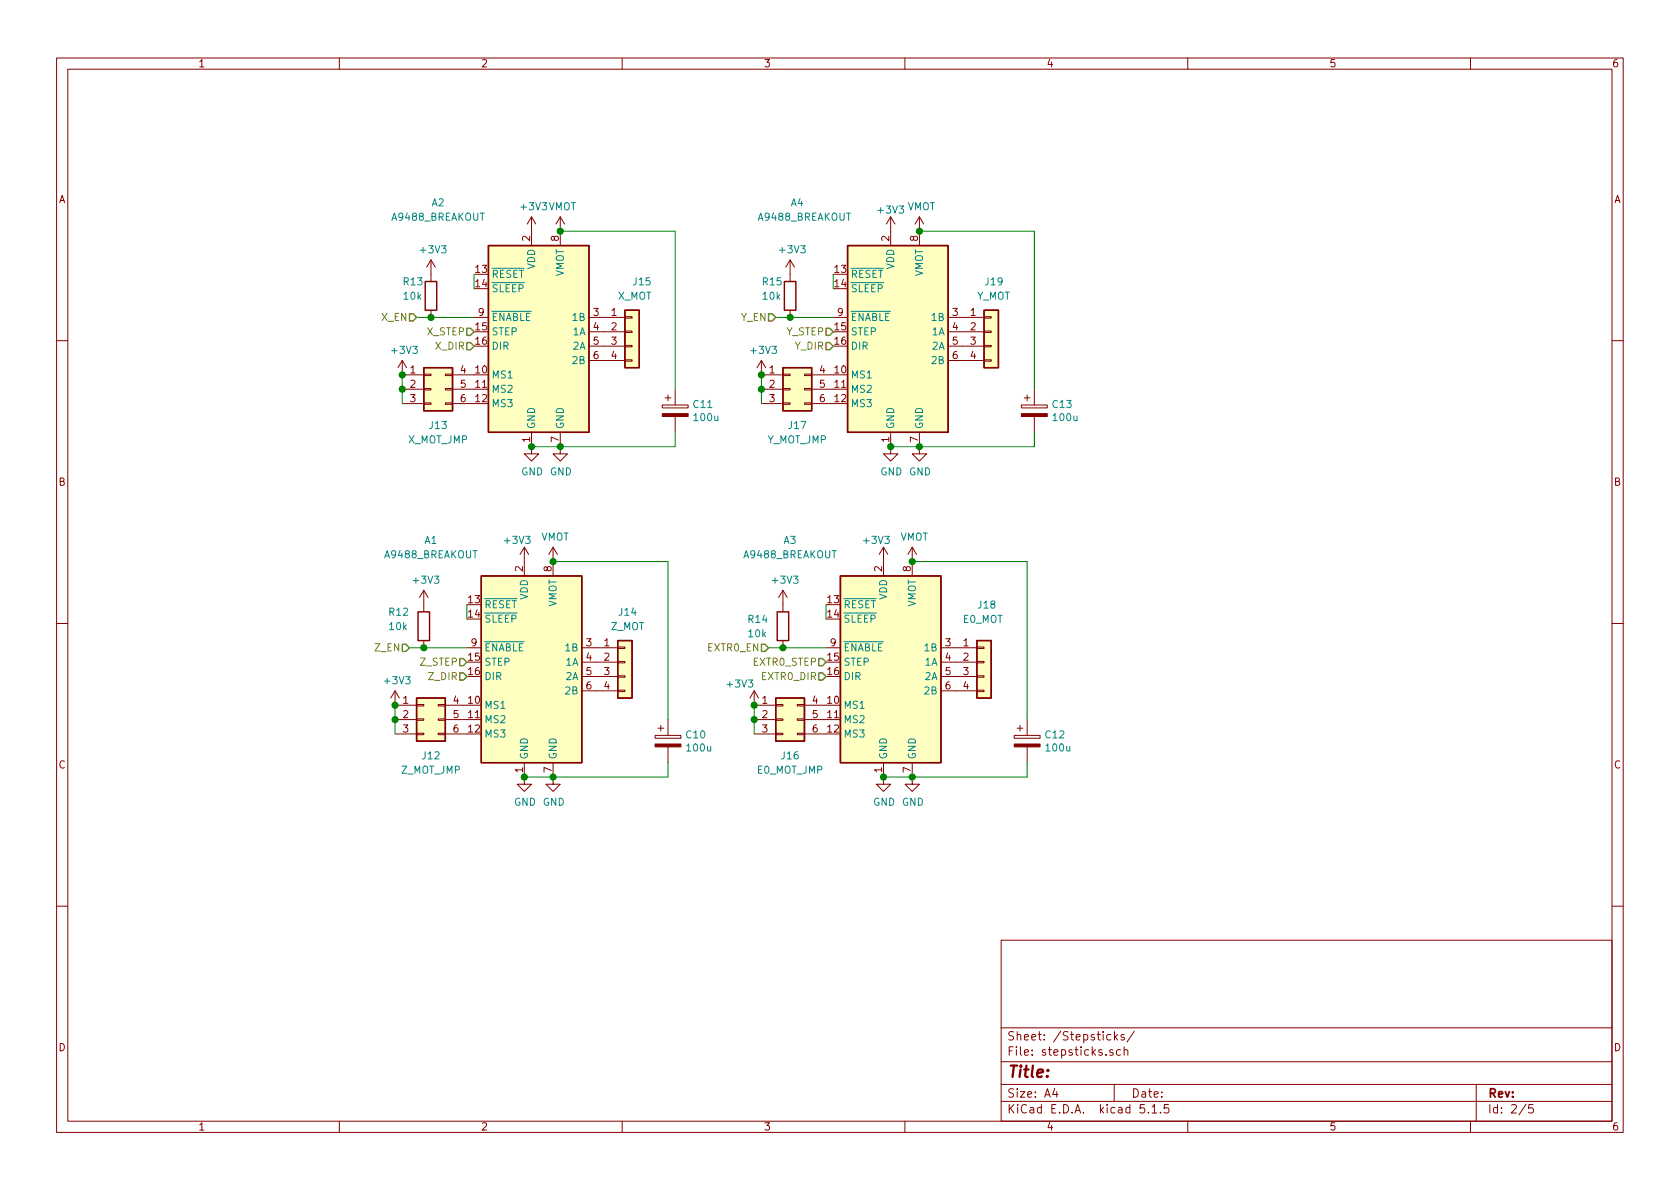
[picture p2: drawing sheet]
EESchema Schematic File Version 4
EELAYER 30 0
EELAYER END
$Descr A4 11693 8268
encoding utf-8
Sheet 2 5
Title ""
Date ""
Rev ""
Comp ""
Comment1 ""
Comment2 ""
Comment3 ""
Comment4 ""
$EndDescr
$Comp
L 3d-printer-controller:+3V3 #PWR?
U 1 1
P 2800 2600
AR Path="/5E02D047" Ref="#PWR?"  Part="1" 
AR Path="/5DFD0DE6/5E02D047" Ref="#PWR0135"  Part="1" 
F 0 "#PWR0135" H 2800 2450 50  0001 C CNN
F 1 "+3V3" H 2815 2773 50  0000 C CNN
F 2 "" H 2800 2600 50  0001 C CNN
F 3 "" H 2800 2600 50  0001 C CNN
	1    2800 2600
	1    0    0    -1  
$EndComp
$Comp
L 3d-printer-controller:+3V3 #PWR?
U 1 1
P 3000 1900
AR Path="/5E02D059" Ref="#PWR?"  Part="1" 
AR Path="/5DFD0DE6/5E02D059" Ref="#PWR0136"  Part="1" 
F 0 "#PWR0136" H 3000 1750 50  0001 C CNN
F 1 "+3V3" H 3015 2073 50  0000 C CNN
F 2 "" H 3000 1900 50  0001 C CNN
F 3 "" H 3000 1900 50  0001 C CNN
	1    3000 1900
	1    0    0    -1  
$EndComp
Wire Wire Line
	3300 2000 3300 1900
$Comp
L 3d-printer-controller:GND #PWR?
U 1 1
P 3700 3100
AR Path="/5E02D062" Ref="#PWR?"  Part="1" 
AR Path="/5DFD0DE6/5E02D062" Ref="#PWR0137"  Part="1" 
F 0 "#PWR0137" H 3700 2850 50  0001 C CNN
F 1 "GND" H 3705 2927 50  0000 C CNN
F 2 "" H 3700 3100 50  0001 C CNN
F 3 "" H 3700 3100 50  0001 C CNN
	1    3700 3100
	1    0    0    -1  
$EndComp
Wire Wire Line
	3900 3100 3700 3100
Connection ~ 3900 3100
$Comp
L 3d-printer-controller:GND #PWR?
U 1 1
P 3900 3100
AR Path="/5E02D06B" Ref="#PWR?"  Part="1" 
AR Path="/5DFD0DE6/5E02D06B" Ref="#PWR0138"  Part="1" 
F 0 "#PWR0138" H 3900 2850 50  0001 C CNN
F 1 "GND" H 3905 2927 50  0000 C CNN
F 2 "" H 3900 3100 50  0001 C CNN
F 3 "" H 3900 3100 50  0001 C CNN
	1    3900 3100
	1    0    0    -1  
$EndComp
Wire Wire Line
	4700 3100 4700 3000
Wire Wire Line
	3900 3100 4700 3100
Wire Wire Line
	4700 2700 4700 1600
Wire Wire Line
	3900 1600 4700 1600
Wire Wire Line
	5800 2000 5800 1900
$Comp
L 3d-printer-controller:GND #PWR?
U 1 1
P 6200 3100
AR Path="/5E02D0B0" Ref="#PWR?"  Part="1" 
AR Path="/5DFD0DE6/5E02D0B0" Ref="#PWR0139"  Part="1" 
F 0 "#PWR0139" H 6200 2850 50  0001 C CNN
F 1 "GND" H 6205 2927 50  0000 C CNN
F 2 "" H 6200 3100 50  0001 C CNN
F 3 "" H 6200 3100 50  0001 C CNN
	1    6200 3100
	1    0    0    -1  
$EndComp
Wire Wire Line
	6400 3100 6200 3100
Connection ~ 6400 3100
$Comp
L 3d-printer-controller:GND #PWR?
U 1 1
P 6400 3100
AR Path="/5E02D0B9" Ref="#PWR?"  Part="1" 
AR Path="/5DFD0DE6/5E02D0B9" Ref="#PWR0140"  Part="1" 
F 0 "#PWR0140" H 6400 2850 50  0001 C CNN
F 1 "GND" H 6405 2927 50  0000 C CNN
F 2 "" H 6400 3100 50  0001 C CNN
F 3 "" H 6400 3100 50  0001 C CNN
	1    6400 3100
	1    0    0    -1  
$EndComp
Wire Wire Line
	7200 3100 7200 3000
Wire Wire Line
	6400 3100 7200 3100
Wire Wire Line
	7200 2700 7200 1600
Wire Wire Line
	6400 1600 7200 1600
$Comp
L 3d-printer-controller:+3V3 #PWR?
U 1 1
P 2750 4900
AR Path="/5E02D0E3" Ref="#PWR?"  Part="1" 
AR Path="/5DFD0DE6/5E02D0E3" Ref="#PWR0141"  Part="1" 
F 0 "#PWR0141" H 2750 4750 50  0001 C CNN
F 1 "+3V3" H 2765 5073 50  0000 C CNN
F 2 "" H 2750 4900 50  0001 C CNN
F 3 "" H 2750 4900 50  0001 C CNN
	1    2750 4900
	1    0    0    -1  
$EndComp
$Comp
L 3d-printer-controller:+3V3 #PWR?
U 1 1
P 2950 4200
AR Path="/5E02D0F5" Ref="#PWR?"  Part="1" 
AR Path="/5DFD0DE6/5E02D0F5" Ref="#PWR0142"  Part="1" 
F 0 "#PWR0142" H 2950 4050 50  0001 C CNN
F 1 "+3V3" H 2965 4373 50  0000 C CNN
F 2 "" H 2950 4200 50  0001 C CNN
F 3 "" H 2950 4200 50  0001 C CNN
	1    2950 4200
	1    0    0    -1  
$EndComp
Wire Wire Line
	3250 4300 3250 4200
$Comp
L 3d-printer-controller:GND #PWR?
U 1 1
P 3650 5400
AR Path="/5E02D0FE" Ref="#PWR?"  Part="1" 
AR Path="/5DFD0DE6/5E02D0FE" Ref="#PWR0143"  Part="1" 
F 0 "#PWR0143" H 3650 5150 50  0001 C CNN
F 1 "GND" H 3655 5227 50  0000 C CNN
F 2 "" H 3650 5400 50  0001 C CNN
F 3 "" H 3650 5400 50  0001 C CNN
	1    3650 5400
	1    0    0    -1  
$EndComp
Wire Wire Line
	3850 5400 3650 5400
Connection ~ 3850 5400
$Comp
L 3d-printer-controller:GND #PWR?
U 1 1
P 3850 5400
AR Path="/5E02D107" Ref="#PWR?"  Part="1" 
AR Path="/5DFD0DE6/5E02D107" Ref="#PWR0144"  Part="1" 
F 0 "#PWR0144" H 3850 5150 50  0001 C CNN
F 1 "GND" H 3855 5227 50  0000 C CNN
F 2 "" H 3850 5400 50  0001 C CNN
F 3 "" H 3850 5400 50  0001 C CNN
	1    3850 5400
	1    0    0    -1  
$EndComp
$Comp
L 3d-printer-controller:+3V3 #PWR?
U 1 1
P 3650 3900
AR Path="/5E02D10D" Ref="#PWR?"  Part="1" 
AR Path="/5DFD0DE6/5E02D10D" Ref="#PWR0145"  Part="1" 
F 0 "#PWR0145" H 3650 3750 50  0001 C CNN
F 1 "+3V3" H 3600 4050 50  0000 C CNN
F 2 "" H 3650 3900 50  0001 C CNN
F 3 "" H 3650 3900 50  0001 C CNN
	1    3650 3900
	1    0    0    -1  
$EndComp
Wire Wire Line
	4650 5400 4650 5300
Wire Wire Line
	3850 5400 4650 5400
Wire Wire Line
	4650 5000 4650 3900
Wire Wire Line
	3850 3900 4650 3900
$Comp
L 3d-printer-controller:+3V3 #PWR?
U 1 1
P 5250 4900
AR Path="/5E02D131" Ref="#PWR?"  Part="1" 
AR Path="/5DFD0DE6/5E02D131" Ref="#PWR0146"  Part="1" 
F 0 "#PWR0146" H 5250 4750 50  0001 C CNN
F 1 "+3V3" H 5150 5050 50  0000 C CNN
F 2 "" H 5250 4900 50  0001 C CNN
F 3 "" H 5250 4900 50  0001 C CNN
	1    5250 4900
	1    0    0    -1  
$EndComp
$Comp
L 3d-printer-controller:+3V3 #PWR?
U 1 1
P 5450 4200
AR Path="/5E02D143" Ref="#PWR?"  Part="1" 
AR Path="/5DFD0DE6/5E02D143" Ref="#PWR0147"  Part="1" 
F 0 "#PWR0147" H 5450 4050 50  0001 C CNN
F 1 "+3V3" H 5465 4373 50  0000 C CNN
F 2 "" H 5450 4200 50  0001 C CNN
F 3 "" H 5450 4200 50  0001 C CNN
	1    5450 4200
	1    0    0    -1  
$EndComp
Wire Wire Line
	5750 4300 5750 4200
$Comp
L 3d-printer-controller:GND #PWR?
U 1 1
P 6150 5400
AR Path="/5E02D14C" Ref="#PWR?"  Part="1" 
AR Path="/5DFD0DE6/5E02D14C" Ref="#PWR0148"  Part="1" 
F 0 "#PWR0148" H 6150 5150 50  0001 C CNN
F 1 "GND" H 6155 5227 50  0000 C CNN
F 2 "" H 6150 5400 50  0001 C CNN
F 3 "" H 6150 5400 50  0001 C CNN
	1    6150 5400
	1    0    0    -1  
$EndComp
Wire Wire Line
	6350 5400 6150 5400
Connection ~ 6350 5400
$Comp
L 3d-printer-controller:GND #PWR?
U 1 1
P 6350 5400
AR Path="/5E02D155" Ref="#PWR?"  Part="1" 
AR Path="/5DFD0DE6/5E02D155" Ref="#PWR0149"  Part="1" 
F 0 "#PWR0149" H 6350 5150 50  0001 C CNN
F 1 "GND" H 6355 5227 50  0000 C CNN
F 2 "" H 6350 5400 50  0001 C CNN
F 3 "" H 6350 5400 50  0001 C CNN
	1    6350 5400
	1    0    0    -1  
$EndComp
$Comp
L 3d-printer-controller:+3V3 #PWR?
U 1 1
P 6150 3900
AR Path="/5E02D15B" Ref="#PWR?"  Part="1" 
AR Path="/5DFD0DE6/5E02D15B" Ref="#PWR0150"  Part="1" 
F 0 "#PWR0150" H 6150 3750 50  0001 C CNN
F 1 "+3V3" H 6100 4050 50  0000 C CNN
F 2 "" H 6150 3900 50  0001 C CNN
F 3 "" H 6150 3900 50  0001 C CNN
	1    6150 3900
	1    0    0    -1  
$EndComp
Wire Wire Line
	7150 5400 7150 5300
Wire Wire Line
	6350 5400 7150 5400
Wire Wire Line
	7150 5000 7150 3900
Wire Wire Line
	6350 3900 7150 3900
$Comp
L 3d-printer-controller:VMOT #PWR?
U 1 1
P 3850 3900
AR Path="/5E02D173" Ref="#PWR?"  Part="1" 
AR Path="/5DFD0DE6/5E02D173" Ref="#PWR0151"  Part="1" 
F 0 "#PWR0151" H 3850 3400 50  0001 C CNN
F 1 "VMOT" H 3865 4073 50  0000 C CNN
F 2 "" H 3850 3900 50  0001 C CNN
F 3 "" H 3850 3900 50  0001 C CNN
	1    3850 3900
	1    0    0    -1  
$EndComp
$Comp
L 3d-printer-controller:VMOT #PWR?
U 1 1
P 3900 1600
AR Path="/5E02D17A" Ref="#PWR?"  Part="1" 
AR Path="/5DFD0DE6/5E02D17A" Ref="#PWR0152"  Part="1" 
F 0 "#PWR0152" H 3900 1100 50  0001 C CNN
F 1 "VMOT" H 3915 1773 50  0000 C CNN
F 2 "" H 3900 1600 50  0001 C CNN
F 3 "" H 3900 1600 50  0001 C CNN
	1    3900 1600
	1    0    0    -1  
$EndComp
$Comp
L 3d-printer-controller:VMOT #PWR?
U 1 1
P 6400 1600
AR Path="/5E02D181" Ref="#PWR?"  Part="1" 
AR Path="/5DFD0DE6/5E02D181" Ref="#PWR0153"  Part="1" 
F 0 "#PWR0153" H 6400 1100 50  0001 C CNN
F 1 "VMOT" H 6415 1773 50  0000 C CNN
F 2 "" H 6400 1600 50  0001 C CNN
F 3 "" H 6400 1600 50  0001 C CNN
	1    6400 1600
	1    0    0    -1  
$EndComp
$Comp
L 3d-printer-controller:VMOT #PWR?
U 1 1
P 6350 3900
AR Path="/5E02D188" Ref="#PWR?"  Part="1" 
AR Path="/5DFD0DE6/5E02D188" Ref="#PWR0154"  Part="1" 
F 0 "#PWR0154" H 6350 3400 50  0001 C CNN
F 1 "VMOT" H 6365 4073 50  0000 C CNN
F 2 "" H 6350 3900 50  0001 C CNN
F 3 "" H 6350 3900 50  0001 C CNN
	1    6350 3900
	1    0    0    -1  
$EndComp
$Comp
L 3d-printer-controller:Pololu_Breakout_A4988 A2
U 1 1
P 3700 2300
F 0 "A2" H 3050 3200 50  0000 C CNN
F 1 "A9488_BREAKOUT" H 3050 3100 50  0000 C CNN
F 2 "Module:Pololu_Breakout-16_15.2x20.3mm" H 3975 1550 50  0001 L CNN
F 3 "https://www.pololu.com/product/2980/pictures" H 3800 2000 50  0001 C CNN
	1    3700 2300
	1    0    0    -1  
$EndComp
Connection ~ 3700 3100
Connection ~ 3900 1600
$Comp
L 3d-printer-controller:+3V3 #PWR0155
U 1 1
P 3700 1600
F 0 "#PWR0155" H 3700 1450 50  0001 C CNN
F 1 "+3V3" H 3715 1773 50  0000 C CNN
F 2 "" H 3700 1600 50  0001 C CNN
F 3 "" H 3700 1600 50  0001 C CNN
	1    3700 1600
	1    0    0    -1  
$EndComp
$Comp
L 3d-printer-controller:Conn_01x04 J15
U 1 1
P 4400 2300
F 0 "J15" H 4400 2650 50  0000 L CNN
F 1 "X_MOT" H 4300 2550 50  0000 L CNN
F 2 "Connector_PinHeader_2.54mm:PinHeader_1x04_P2.54mm_Vertical" H 4400 2300 50  0001 C CNN
F 3 "~" H 4400 2300 50  0001 C CNN
	1    4400 2300
	1    0    0    -1  
$EndComp
Wire Wire Line
	2900 2200 3000 2200
$Comp
L 3d-printer-controller:R R13
U 1 1
P 3000 2050
F 0 "R13" H 2800 2150 50  0000 L CNN
F 1 "10k" H 2800 2050 50  0000 L CNN
F 2 "Resistor_THT:R_Axial_DIN0207_L6.3mm_D2.5mm_P10.16mm_Horizontal" V 2930 2050 50  0001 C CNN
F 3 "~" H 3000 2050 50  0001 C CNN
	1    3000 2050
	1    0    0    -1  
$EndComp
Connection ~ 3000 2200
Wire Wire Line
	3000 2200 3300 2200
Text HLabel 2900 2200 0    50   Input ~ 0
X_EN
Text HLabel 3300 2300 0    50   Input ~ 0
X_STEP
Text HLabel 3300 2400 0    50   Input ~ 0
X_DIR
$Comp
L 3d-printer-controller:Conn_02x03_Top_Bottom J13
U 1 1
P 3000 2700
F 0 "J13" H 3050 2450 50  0000 C CNN
F 1 "X_MOT_JMP" H 3050 2350 50  0000 C CNN
F 2 "Connector_PinHeader_2.54mm:PinHeader_2x03_P2.54mm_Vertical" H 3000 2700 50  0001 C CNN
F 3 "~" H 3000 2700 50  0001 C CNN
	1    3000 2700
	1    0    0    -1  
$EndComp
Wire Wire Line
	2800 2700 2800 2800
Wire Wire Line
	2800 2700 2800 2600
Connection ~ 2800 2700
Connection ~ 2800 2600
$Comp
L 3d-printer-controller:CP C11
U 1 1
P 4700 2850
F 0 "C11" H 4818 2896 50  0000 L CNN
F 1 "100u" H 4818 2805 50  0000 L CNN
F 2 "Capacitor_THT:CP_Radial_D10.0mm_P5.00mm" H 4738 2700 50  0001 C CNN
F 3 "~" H 4700 2850 50  0001 C CNN
	1    4700 2850
	1    0    0    -1  
$EndComp
$Comp
L 3d-printer-controller:+3V3 #PWR0156
U 1 1
P 6200 1600
F 0 "#PWR0156" H 6200 1450 50  0001 C CNN
F 1 "+3V3" H 6200 1750 50  0000 C CNN
F 2 "" H 6200 1600 50  0001 C CNN
F 3 "" H 6200 1600 50  0001 C CNN
	1    6200 1600
	1    0    0    -1  
$EndComp
$Comp
L 3d-printer-controller:+3V3 #PWR0157
U 1 1
P 5500 1900
F 0 "#PWR0157" H 5500 1750 50  0001 C CNN
F 1 "+3V3" H 5515 2073 50  0000 C CNN
F 2 "" H 5500 1900 50  0001 C CNN
F 3 "" H 5500 1900 50  0001 C CNN
	1    5500 1900
	1    0    0    -1  
$EndComp
Wire Wire Line
	5400 2200 5500 2200
$Comp
L 3d-printer-controller:R R15
U 1 1
P 5500 2050
F 0 "R15" H 5300 2150 50  0000 L CNN
F 1 "10k" H 5300 2050 50  0000 L CNN
F 2 "Resistor_THT:R_Axial_DIN0207_L6.3mm_D2.5mm_P10.16mm_Horizontal" V 5430 2050 50  0001 C CNN
F 3 "~" H 5500 2050 50  0001 C CNN
	1    5500 2050
	1    0    0    -1  
$EndComp
Connection ~ 5500 2200
Wire Wire Line
	5500 2200 5800 2200
Text HLabel 5400 2200 0    50   Input ~ 0
Y_EN
Text HLabel 5800 2300 0    50   Input ~ 0
Y_STEP
Text HLabel 5800 2400 0    50   Input ~ 0
Y_DIR
$Comp
L 3d-printer-controller:+3V3 #PWR0158
U 1 1
P 5300 2600
F 0 "#PWR0158" H 5300 2450 50  0001 C CNN
F 1 "+3V3" H 5315 2773 50  0000 C CNN
F 2 "" H 5300 2600 50  0001 C CNN
F 3 "" H 5300 2600 50  0001 C CNN
	1    5300 2600
	1    0    0    -1  
$EndComp
$Comp
L 3d-printer-controller:Conn_02x03_Top_Bottom J17
U 1 1
P 5500 2700
F 0 "J17" H 5550 2450 50  0000 C CNN
F 1 "Y_MOT_JMP" H 5550 2350 50  0000 C CNN
F 2 "Connector_PinHeader_2.54mm:PinHeader_2x03_P2.54mm_Vertical" H 5500 2700 50  0001 C CNN
F 3 "~" H 5500 2700 50  0001 C CNN
	1    5500 2700
	1    0    0    -1  
$EndComp
Wire Wire Line
	5300 2700 5300 2800
Wire Wire Line
	5300 2700 5300 2600
Connection ~ 5300 2700
Connection ~ 5300 2600
$Comp
L 3d-printer-controller:Conn_01x04 J19
U 1 1
P 6900 2300
F 0 "J19" H 6850 2650 50  0000 L CNN
F 1 "Y_MOT" H 6800 2550 50  0000 L CNN
F 2 "Connector_PinHeader_2.54mm:PinHeader_1x04_P2.54mm_Vertical" H 6900 2300 50  0001 C CNN
F 3 "~" H 6900 2300 50  0001 C CNN
	1    6900 2300
	1    0    0    -1  
$EndComp
$Comp
L 3d-printer-controller:CP C13
U 1 1
P 7200 2850
F 0 "C13" H 7318 2896 50  0000 L CNN
F 1 "100u" H 7318 2805 50  0000 L CNN
F 2 "Capacitor_THT:CP_Radial_D10.0mm_P5.00mm" H 7238 2700 50  0001 C CNN
F 3 "~" H 7200 2850 50  0001 C CNN
	1    7200 2850
	1    0    0    -1  
$EndComp
$Comp
L 3d-printer-controller:Pololu_Breakout_A4988 A4
U 1 1
P 6200 2300
F 0 "A4" H 5550 3200 50  0000 C CNN
F 1 "A9488_BREAKOUT" H 5600 3100 50  0000 C CNN
F 2 "Module:Pololu_Breakout-16_15.2x20.3mm" H 6475 1550 50  0001 L CNN
F 3 "https://www.pololu.com/product/2980/pictures" H 6300 2000 50  0001 C CNN
	1    6200 2300
	1    0    0    -1  
$EndComp
Connection ~ 6200 3100
Connection ~ 6400 1600
Text HLabel 5350 4500 0    50   Input ~ 0
EXTR0_EN
Text HLabel 5750 4600 0    50   Input ~ 0
EXTR0_STEP
Text HLabel 3250 4700 0    50   Input ~ 0
Z_DIR
Text HLabel 3250 4600 0    50   Input ~ 0
Z_STEP
$Comp
L 3d-printer-controller:CP C12
U 1 1
P 7150 5150
F 0 "C12" H 7268 5196 50  0000 L CNN
F 1 "100u" H 7268 5105 50  0000 L CNN
F 2 "Capacitor_THT:CP_Radial_D10.0mm_P5.00mm" H 7188 5000 50  0001 C CNN
F 3 "~" H 7150 5150 50  0001 C CNN
	1    7150 5150
	1    0    0    -1  
$EndComp
$Comp
L 3d-printer-controller:CP C10
U 1 1
P 4650 5150
F 0 "C10" H 4768 5196 50  0000 L CNN
F 1 "100u" H 4768 5105 50  0000 L CNN
F 2 "Capacitor_THT:CP_Radial_D10.0mm_P5.00mm" H 4688 5000 50  0001 C CNN
F 3 "~" H 4650 5150 50  0001 C CNN
	1    4650 5150
	1    0    0    -1  
$EndComp
$Comp
L 3d-printer-controller:Pololu_Breakout_A4988 A1
U 1 1
P 3650 4600
F 0 "A1" H 3000 5450 50  0000 C CNN
F 1 "A9488_BREAKOUT" H 3000 5350 50  0000 C CNN
F 2 "Module:Pololu_Breakout-16_15.2x20.3mm" H 3925 3850 50  0001 L CNN
F 3 "https://www.pololu.com/product/2980/pictures" H 3750 4300 50  0001 C CNN
	1    3650 4600
	1    0    0    -1  
$EndComp
Connection ~ 3650 5400
Connection ~ 3850 3900
$Comp
L 3d-printer-controller:Pololu_Breakout_A4988 A3
U 1 1
P 6150 4600
F 0 "A3" H 5500 5450 50  0000 C CNN
F 1 "A9488_BREAKOUT" H 5500 5350 50  0000 C CNN
F 2 "Module:Pololu_Breakout-16_15.2x20.3mm" H 6425 3850 50  0001 L CNN
F 3 "https://www.pololu.com/product/2980/pictures" H 6250 4300 50  0001 C CNN
	1    6150 4600
	1    0    0    -1  
$EndComp
Connection ~ 6150 5400
Connection ~ 6350 3900
$Comp
L 3d-printer-controller:Conn_02x03_Top_Bottom J12
U 1 1
P 2950 5000
F 0 "J12" H 3000 4750 50  0000 C CNN
F 1 "Z_MOT_JMP" H 3000 4650 50  0000 C CNN
F 2 "Connector_PinHeader_2.54mm:PinHeader_2x03_P2.54mm_Vertical" H 2950 5000 50  0001 C CNN
F 3 "~" H 2950 5000 50  0001 C CNN
	1    2950 5000
	1    0    0    -1  
$EndComp
Wire Wire Line
	2750 5000 2750 5100
Wire Wire Line
	2750 5000 2750 4900
Connection ~ 2750 5000
Connection ~ 2750 4900
$Comp
L 3d-printer-controller:Conn_02x03_Top_Bottom J16
U 1 1
P 5450 5000
F 0 "J16" H 5500 4750 50  0000 C CNN
F 1 "E0_MOT_JMP" H 5500 4650 50  0000 C CNN
F 2 "Connector_PinHeader_2.54mm:PinHeader_2x03_P2.54mm_Vertical" H 5450 5000 50  0001 C CNN
F 3 "~" H 5450 5000 50  0001 C CNN
	1    5450 5000
	1    0    0    -1  
$EndComp
Wire Wire Line
	5250 5000 5250 5100
Wire Wire Line
	5250 5000 5250 4900
Connection ~ 5250 5000
Connection ~ 5250 4900
$Comp
L 3d-printer-controller:Conn_01x04 J18
U 1 1
P 6850 4600
F 0 "J18" H 6800 5000 50  0000 L CNN
F 1 "E0_MOT" H 6700 4900 50  0000 L CNN
F 2 "Connector_PinHeader_2.54mm:PinHeader_1x04_P2.54mm_Vertical" H 6850 4600 50  0001 C CNN
F 3 "~" H 6850 4600 50  0001 C CNN
	1    6850 4600
	1    0    0    -1  
$EndComp
$Comp
L 3d-printer-controller:Conn_01x04 J14
U 1 1
P 4350 4600
F 0 "J14" H 4300 4950 50  0000 L CNN
F 1 "Z_MOT" H 4250 4850 50  0000 L CNN
F 2 "Connector_PinHeader_2.54mm:PinHeader_1x04_P2.54mm_Vertical" H 4350 4600 50  0001 C CNN
F 3 "~" H 4350 4600 50  0001 C CNN
	1    4350 4600
	1    0    0    -1  
$EndComp
Wire Wire Line
	2850 4500 2950 4500
$Comp
L 3d-printer-controller:R R12
U 1 1
P 2950 4350
F 0 "R12" H 2700 4450 50  0000 L CNN
F 1 "10k" H 2700 4350 50  0000 L CNN
F 2 "Resistor_THT:R_Axial_DIN0207_L6.3mm_D2.5mm_P10.16mm_Horizontal" V 2880 4350 50  0001 C CNN
F 3 "~" H 2950 4350 50  0001 C CNN
	1    2950 4350
	1    0    0    -1  
$EndComp
Connection ~ 2950 4500
Wire Wire Line
	2950 4500 3250 4500
Wire Wire Line
	5350 4500 5450 4500
$Comp
L 3d-printer-controller:R R14
U 1 1
P 5450 4350
F 0 "R14" H 5200 4400 50  0000 L CNN
F 1 "10k" H 5200 4300 50  0000 L CNN
F 2 "Resistor_THT:R_Axial_DIN0207_L6.3mm_D2.5mm_P10.16mm_Horizontal" V 5380 4350 50  0001 C CNN
F 3 "~" H 5450 4350 50  0001 C CNN
	1    5450 4350
	1    0    0    -1  
$EndComp
Connection ~ 5450 4500
Wire Wire Line
	5450 4500 5750 4500
Text HLabel 2850 4500 0    50   Input ~ 0
Z_EN
Text HLabel 5750 4700 0    50   Input ~ 0
EXTR0_DIR
$EndSCHEMATC
